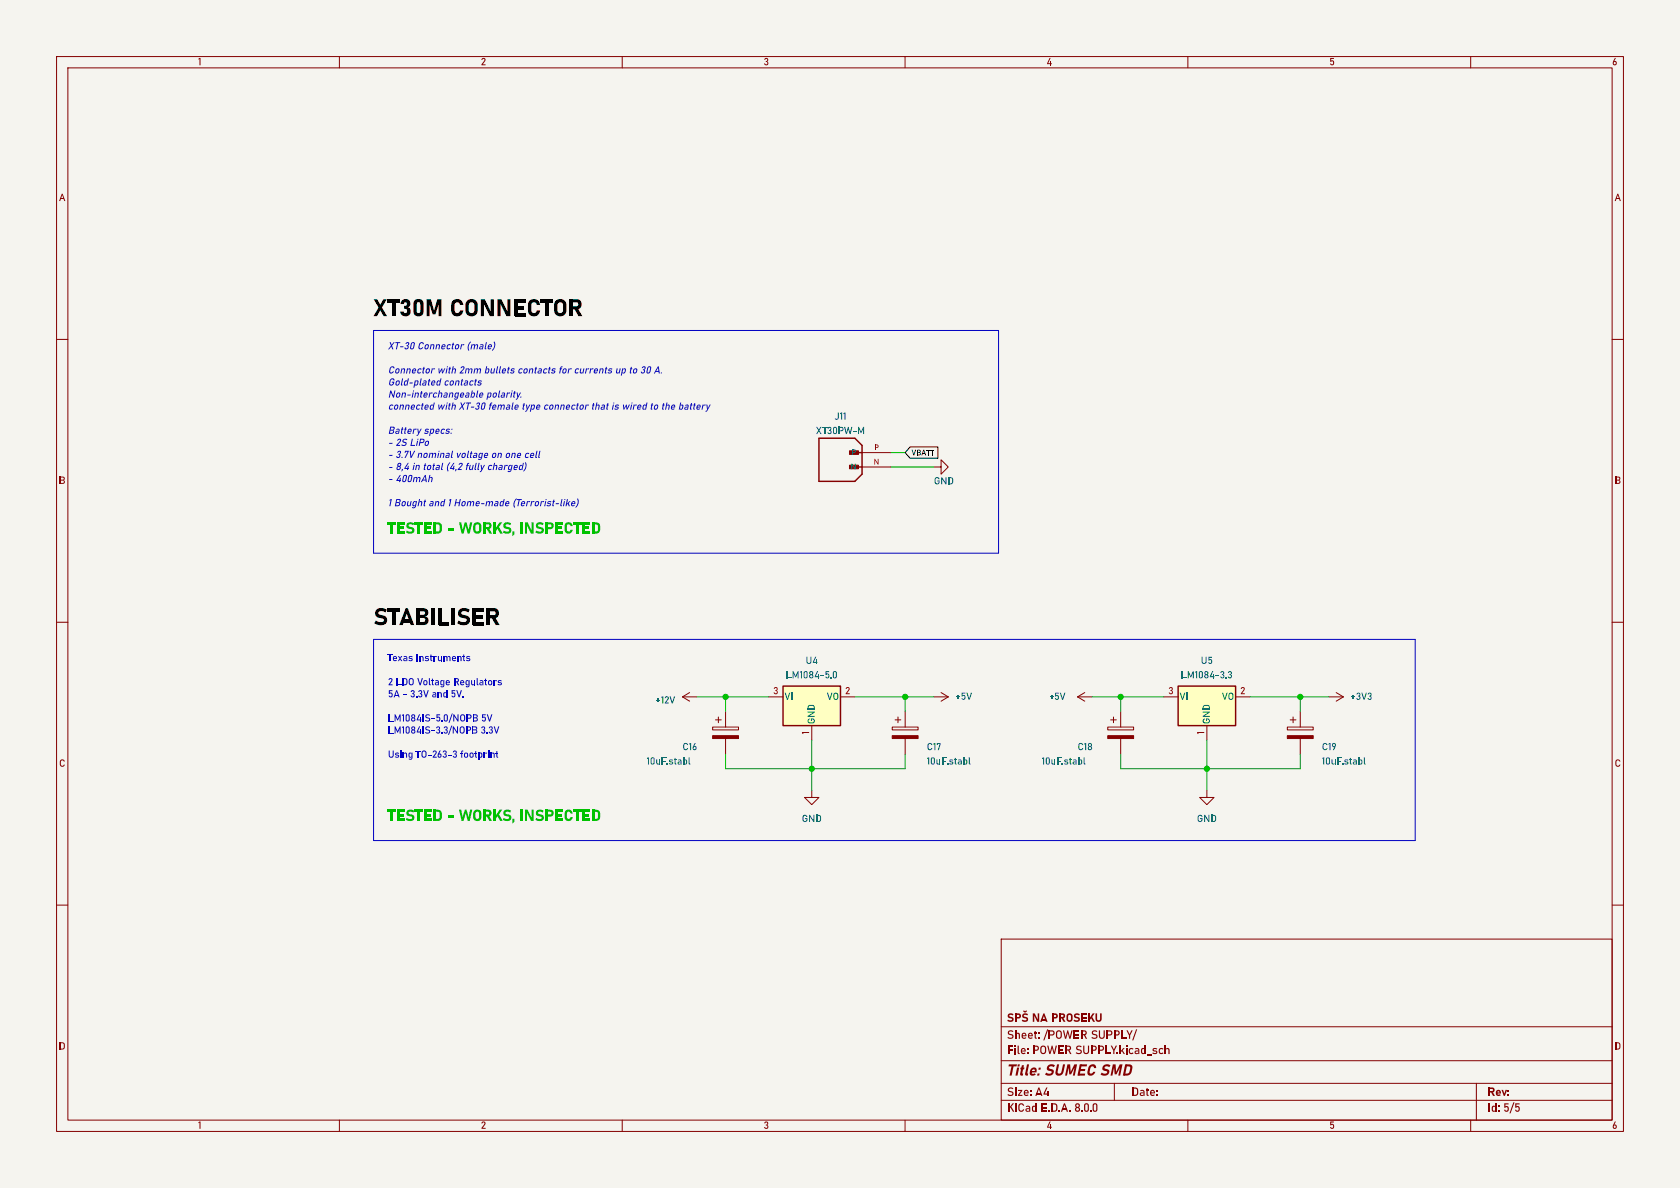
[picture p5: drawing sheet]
<svg xmlns="http://www.w3.org/2000/svg" width="297mm" height="210mm" viewBox="0 0 297 210" stroke-linecap="round" stroke-linejoin="round" font-family="sans-serif">
<path d="M0 0h297v210h-297z" fill="#f5f4ef" stroke="#f5f4ef" stroke-width=".18"/>
<g fill="none" stroke="#840000" stroke-width=".18">
<path d="M10 10h277v190h-277zM12 12h273v186h-273zM60 10v2M110 10v2M160 10v2M210 10v2M260 10v2M10 60h2M285 60h2M10 110h2M285 110h2M10 160h2"/>
<path d="M285 160h2M177 166h108v32h-108zM60 198v2M110 198v2M160 198v2M177 194.5h108M177 191.5h108M177 187.5h108M177 181.5h108M210 198v2M260 198v2"/>
</g>
<g fill="#840000">
<path d="M178.2 179.3l.5-.2 .5 .2-.1 .2-.2-.1a.25 .25 0 0 0-.4 0 .25 .25 0 0 0 0 .3 .25 .25 0 0 0 .3 .1 .48 .48 0 0 1 .4 .6 .48 .48 0 0 1-.8 .2l-.3-.1 .1-.3a.36 .36 0 0 0 .4 .2 .36 .36 0 0 0 .3-.3 .6 .6 0 0 1-.7-.7z"/>
<path d="M179.6 179.1h.4a.46 .46 0 0 1 .5 .5 .46 .46 0 0 1-.5 .5h-.4v-.3h.4a.19 .19 0 0 0 .2-.2 .19 .19 0 0 0-.2-.2h-.4z"/>
<path d="M179.4 179.1h.3v1.5h-.3z"/>
<path d="M180.8 179.3l.5-.2 .4 .2-.1 .2-.2-.1a.25 .25 0 0 0-.3 0 .25 .25 0 0 0-.1 .3 .25 .25 0 0 0 .4 .1 .48 .48 0 0 1 .3 .6 .48 .48 0 0 1-.7 .2l-.4-.1 .2-.3a.36 .36 0 0 0 .4 .2 .36 .36 0 0 0 .2-.3 .6 .6 0 0 1-.7-.7z"/>
<path d="M181 178.6l.2 .2 .2-.2 .2 .2-.4 .2-.3-.2z"/>
<path d="M186.1 179.1h.4a.46 .46 0 0 1 .5 .5 .46 .46 0 0 1-.5 .5h-.4v-.3h.5a.19 .19 0 0 0 .1-.2 .19 .19 0 0 0-.1-.2h-.5z"/>
<path d="M186 179.1h.2v1.5h-.2z"/>
<path d="M187.3 179.1h.6a.45 .45 0 0 1 .4 .5 .45 .45 0 0 1-.4 .4h-.6v-.2h.6a.18 .18 0 0 0 .1-.2 .18 .18 0 0 0-.1-.2h-.6z"/>
<path d="M187.2 179.1h.3v1.5h-.3z"/>
<path d="M187.7 180l.3-.1 .4 .7h-.4z"/>
<path d="M188.7 179.3a.55 .55 0 0 1 .6-.1 .55 .55 0 0 1 .3 .5v.4a.54 .54 0 0 1-.5 .5 .54 .54 0 0 1-.6-.5h.3a.25 .25 0 0 0 .3 .3 .25 .25 0 0 0 .2-.3v-.4a.25 .25 0 0 0-.2-.3 .25 .25 0 0 0-.3 .3v.4h-.3l.1-.6z"/>
<path d="M190 179.3l.4-.2 .5 .2-.1 .2-.2-.1a.25 .25 0 0 0-.3 0 .25 .25 0 0 0-.1 .3 .25 .25 0 0 0 .3 .1 .48 .48 0 0 1 .4 .6 .48 .48 0 0 1-.8 .2l-.3-.1 .1-.3a.36 .36 0 0 0 .4 .2 .36 .36 0 0 0 .3-.3 .6 .6 0 0 1-.7-.7z"/>
<path d="M191.2 179.1h.2v1.5h-.2z"/>
<path d="M191.3 180.4h.9v.2h-.9z"/>
<path d="M191.3 179.8h.7v.2h-.7z"/>
<path d="M191.3 179.1h.9v.3h-.9z"/>
<path d="M193.2 179.1h.3l-.9 1.3v-.4z"/>
<path d="M192.4 179.1h.3v1.5h-.3z"/>
<path d="M192.8 179.9l.3-.2 .5 .9h-.3z"/>
<path d="M193.7 179.1h.3v1a.26 .26 0 0 0 .2 .3 .26 .26 0 0 0 .3-.3v-1h.3v1a.54 .54 0 0 1-.6 .5 .54 .54 0 0 1-.5-.5z"/>
</g>
<path d="M190.5 123.2l1.3 .8M190.5 123.2h2.5M191.8 122.4l-1.3 .8M197 191.5v3M261 191.5v6.5" fill="none" stroke="#840000" stroke-width=".18"/>
<path d="M208.3 121.3h10.1v7h-10.1z" fill="#ffffc2"/>
<path d="M208.3 121.3h10.1v7h-10.1z" fill="none" stroke="#840000" stroke-width=".25"/>
<g fill="none" stroke="#840000" stroke-width=".18">
<path d="M165.1 82.6h1.3v-1.3l1.2 1.3-1.2 1.2v-1.2M143.5 139.7v1.3h1.3l-1.3 1.2-1.3-1.2h1.3M157.7 128.5h4.6v.5h-4.6zM158.2 127.3h1.1M158.7 126.7v1.1M160 125.7v2.8M160 130.6v2.8M165.1 123.2h2.5M166.4 122.4l1.2 .8M167.6 123.2l-1.2 .8M195.8 128.5h4.6v.5h-4.6zM196.3 127.3h1.1"/>
<path d="M196.8 126.7v1.1M198.1 125.7v2.8M198.1 130.6v2.8M205.7 123.2h2.6M213.4 139.7v1.3h1.2l-1.2 1.2-1.3-1.2h1.3M213.4 128.3v2.5M218.4 123.2h2.6M227.6 128.5h4.6v.5h-4.6zM228.1 127.3h1M228.6 126.7v1.1M229.9 125.7v2.8M229.9 130.6v2.8"/>
<path d="M234.9 123.2h2.6M236.2 122.4l1.3 .8M237.5 123.2l-1.3 .8"/>
</g>
<g fill="#840000" stroke="#840000" stroke-width=".18">
<path d="M227.6 130h4.6v.6h-4.6z"/>
<path d="M195.8 130h4.6v.6h-4.6z"/>
<path d="M157.7 130h4.6v.6h-4.6z"/>
</g>
<path d="M138.4 121.3h10.2v7h-10.2z" fill="#ffffc2"/>
<path d="M144.8 77.5h6.3l1.3 1.2v5.1l-1.3 1.3h-6.3zM150.5 82.6h1.9M150.5 80h1.9M138.4 121.3h10.2v7h-10.2z" fill="none" stroke="#840000" stroke-width=".25"/>
<g fill="none" stroke="#840000" stroke-width=".18">
<path d="M152.4 82.6h5.1M152.4 80h5.1M120.6 123.2h2.6M120.6 123.2l1.3 .8M121.9 122.4l-1.3 .8M126 128.5h4.6v.5h-4.6zM126.5 127.3h1M127 126.7v1.1M128.3 125.7v2.8M128.3 130.6v2.8M135.9 123.2h2.5M143.5 128.3v2.5"/>
<path d="M148.6 123.2h2.5"/>
</g>
<path d="M126 130h4.6v.6h-4.6z" fill="#840000" stroke="#840000" stroke-width=".18"/>
<path d="M160.9 79h4.9v2h-4.9l-.9-1z" fill="none" stroke="#000" stroke-width=".18"/>
<path d="M102 88.2l.2-.1v.1l.1 .6-.2 .5-.3 .5-.1-.1 .4-.9z" fill="#0000c2"/>
<path d="M66 58.4h110.5v39.4h-110.5zM66 113h184.2v35.6h-184.2z" fill="none" stroke="#0000c2" stroke-width=".18"/>
<g fill="none" stroke="#009600" stroke-width=".18">
<path d="M157.5 80h2.5M157.5 82.6h7.6M123.2 123.2h12.7M128.3 133.4v2.5h31.7v-2.5M128.3 123.2v2.5M143.5 130.8v8.9M151.1 123.2h14M160 123.2v2.5M193 123.2h12.7M198.1 133.4v2.5h31.8v-2.5M198.1 123.2v2.5M213.4 130.8v8.9"/>
<path d="M221 123.2h13.9M229.9 123.2v2.5"/>
</g>
<g fill="#009600" stroke="#009600" stroke-width=".18">
<circle cx="198.1" cy="123.2" r=".46"/>
<circle cx="229.9" cy="123.2" r=".46"/>
<circle cx="213.4" cy="135.9" r=".46"/>
<circle cx="143.5" cy="135.9" r=".46"/>
<circle cx="160" cy="123.2" r=".46"/>
<circle cx="128.3" cy="123.2" r=".46"/>
</g>
<g font-size="4.2">
<text x="66" y="56.4">XT30MCONNECTOR</text>
<text x="66" y="111">STABILISER</text>
</g>
<g font-size="2.8" fill="#00c200">
<text x="68.6" y="94.7">TESTED- WORKS,INSPECTED</text>
<text x="68.6" y="145.5">TESTED- WORKS,INSPECTED</text>
</g>
<text font-size="2.8" fill="#840000" x="178" y="190.7">Title:SUMECSMD</text>
<g font-size="2.1" fill="#840000">
<text x="178" y="184.1">Sheet: /POWERSUPPLY/</text>
<text x="182.4" y="181.1">NA</text>
<text x="178" y="186.8">File: POWERSUPPLY.kicad_sch</text>
<text x="178" y="197">KiCadE.D.A.8.0.0</text>
<text x="178" y="194.2">Size:A4</text>
<text x="200" y="194.2">Date:</text>
<text x="263" y="194.2">Rev:</text>
<text x="263" y="197">Id: 5/5</text>
</g>
<g font-size="1.8" fill="#840000">
<text x="35" y="11.9">1</text>
<text x="85" y="11.9">2</text>
<text x="135" y="11.9">3</text>
<text x="185" y="11.9">4</text>
<text x="235" y="11.9">5</text>
<text x="285" y="11.9">6</text>
<text x="10.4" y="35.9">A</text>
<text x="285.4" y="35.9">A</text>
<text x="10.4" y="85.9">B</text>
<text x="285.4" y="85.9">B</text>
<text x="10.4" y="135.9">C</text>
<text x="285.4" y="135.9">C</text>
<text x="10.4" y="185.9">D</text>
<text x="285.4" y="185.9">D</text>
<text x="35" y="199.9">1</text>
<text x="85" y="199.9">2</text>
<text x="135" y="199.9">3</text>
<text x="185" y="199.9">4</text>
<text x="235" y="199.9">5</text>
<text x="285" y="199.9">6</text>
</g>
<g font-size="1.8" fill="#0000c2">
<text x="68.6" y="62">XT-30Connector (male)</text>
<text x="68.6" y="66.2">Connector with 2mm bullets contacts for currents up to 30 A.</text>
<text x="68.6" y="68.4">Gold-plated contacts</text>
<text x="68.6" y="70.5">Non-interchangeable polarity.</text>
<text x="68.6" y="72.6">connected with XT-30female type connector that is wired to the battery</text>
<text x="68.6" y="76.9">Battery specs:</text>
<text x="68.6" y="79">- 2SLiPo</text>
<text x="68.6" y="81.2">- 3.7Vnominal voltage on one cell</text>
<text x="68.6" y="83.3">- 8,4 in total (4,2 fully charged)</text>
<text x="68.6" y="85.4">- 400mAh</text>
<text x="68.6" y="89.7">1Bought and1Home-made (Terrorist-like)</text>
<text x="68.6" y="117.1">TexasInstruments</text>
<text x="68.6" y="121.4">2 LDOVoltage Regulators</text>
<text x="68.6" y="123.5">5A - 3.3Vand 5V.</text>
<text x="68.6" y="127.8">LM1084IS-5.0/NOPB5V</text>
<text x="68.6" y="129.9">LM1084IS-3.3/NOPB3.3V</text>
<text x="68.6" y="134.2">Using TO-263-3footprint</text>
</g>
<g font-size="1.8" fill="#006464">
<text x="144.3" y="77.1">XT30PW-M</text>
<text x="147.6" y="74.6">J11</text>
<text x="165.1" y="86">GND</text>
<text x="142.4" y="117.7">U4</text>
<text x="212.3" y="117.7">U5</text>
<text x="115.9" y="124.7">+12V</text>
<text x="138.7" y="124.1">VI</text>
<text x="138.9" y="120.3">LM1084-5.0</text>
<text x="146.2" y="124.1">VO</text>
<text x="168.9" y="124.1">+5V</text>
<text x="185.4" y="124.1">+5V</text>
<text x="208.5" y="124.1">VI</text>
<text x="208.8" y="120.3">LM1084-3.3</text>
<text x="216" y="124.1">VO</text>
<text x="238.8" y="124.1">+3V3</text>
<text x="144.4" y="128" transform="rotate(-90 144.4 128)">GND</text>
<text x="214.3" y="128" transform="rotate(-90 214.3 128)">GND</text>
<text x="114.3" y="135.5">10uF.stabl</text>
<text x="120.6" y="133">C16</text>
<text x="163.8" y="133">C17</text>
<text x="163.8" y="135.5">10uF.stabl</text>
<text x="184.1" y="135.5">10uF.stabl</text>
<text x="190.5" y="133">C18</text>
<text x="233.7" y="133">C19</text>
<text x="233.7" y="135.5">10uF.stabl</text>
<text x="141.7" y="145.7">GND</text>
<text x="211.6" y="145.7">GND</text>
</g>
<g font-size="1.8" fill="#a90000">
<text x="136.7" y="122.9">3</text>
<text x="149.4" y="122.9">2</text>
<text x="206.5" y="122.9">3</text>
<text x="219.3" y="122.9">2</text>
<text x="143.3" y="129.8" transform="rotate(-90 143.3 129.8)">1</text>
<text x="213.1" y="129.8" transform="rotate(-90 213.1 129.8)">1</text>
</g>
<g font-size="1.4" fill="#006464">
<text x="150.4" y="83.3">N</text>
<text x="150.5" y="80.7">P</text>
</g>
<g font-size="1.4" fill="#a90000">
<text x="154.4" y="82.3">N</text>
<text x="154.5" y="79.8">P</text>
</g>
<text font-size="1.4" x="161.1" y="80.8">VBATT</text>
</svg>
